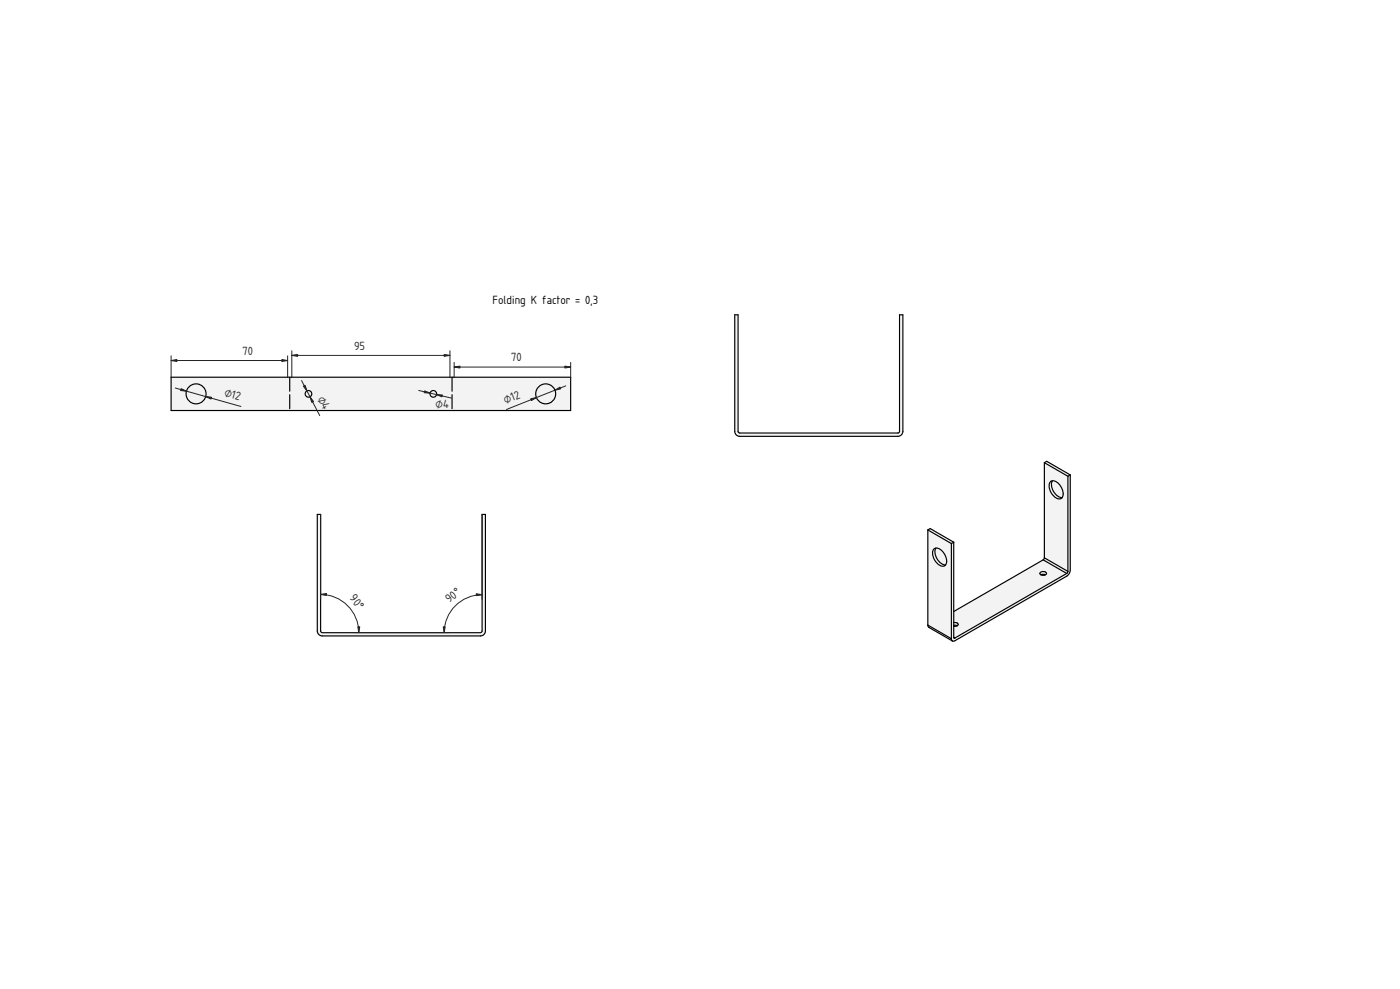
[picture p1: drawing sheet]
<svg xmlns="http://www.w3.org/2000/svg" width="841mm" height="594mm" viewBox="0 0 841 594" stroke-linecap="round" stroke-linejoin="round" font-family="sans-serif">
<path d="M441 189h2v70l1 1h96v-71h2v70v2l-3 1h-95l-1-1-2-2z" fill-rule="evenodd" fill="#f1f3f5"/>
<path d="M441 189h2v70l1 1h96v-71h2v70v2l-3 1h-95l-1-1-2-2z" fill="none" stroke="#000" stroke-width=".7"/>
<g fill="#f1f3f5">
<path d="M557 318h2l14 8v41l54-31v-1v-57l2-1 14 8v57l-1 3-1 1-68 39h-1l-14-8-1-1z" fill-rule="evenodd"/>
<path d="M573 367l54-31 14 8-67 39h-1v-7a1.4 1.4 0 0 0 2 0 1.4 1.4 0 0 0 0-2 1.4 1.4 0 0 0-2 0z" fill-rule="evenodd"/>
<path d="M627 278l15 8v57l-15-8z" fill-rule="evenodd"/>
<path d="M557 318l15 9v57l-15-9z" fill-rule="evenodd"/>
<path d="M572 327l1-1v57l68-39 1-58 1-1v57l-1 3-1 1-67 39a1.3 1.3 0 0 1-2 0 1.3 1.3 0 0 1 0-1z" fill-rule="evenodd"/>
<path d="M631 289a4 4 0 0 1 6 3l2 3a3 3 0 0 1-2 4 3 3 0 0 1-4-1 8 8 0 0 1-2-9z" fill-rule="evenodd"/>
<path d="M561 330a4 4 0 0 1 6 2l2 4a3 3 0 0 1-2 4 3 3 0 0 1-4-1 8 8 0 0 1-2-9z" fill-rule="evenodd"/>
<path d="M632 289a8 8 0 0 1 6 10 8 8 0 0 1-6-10z" fill-rule="evenodd"/>
<path d="M562 329a8 8 0 0 1 6 10 8 8 0 0 1-6-10z" fill-rule="evenodd"/>
<path d="M627 278l2-1 14 8-1 1z" fill-rule="evenodd"/>
<path d="M557 318h2l14 8-1 1z" fill-rule="evenodd"/>
<path d="M627 335l15 8-1 1-14-8z" fill-rule="evenodd"/>
<path d="M561 330l1-1a8 8 0 0 0 6 10 3 3 0 0 1-5-1 7 7 0 0 1-2-8z" fill-rule="evenodd"/>
<path d="M631 289h1a8 8 0 0 0 6 10 3 3 0 0 1-5-1 7 7 0 0 1-2-9z" fill-rule="evenodd"/>
<path d="M557 375l15 9v1l-14-8z" fill-rule="evenodd"/>
<path d="M625 344l3-1a1.2 1.2 0 0 1 1 2 1.2 1.2 0 0 1-2 1 1.3 1.3 0 0 1-2-1 1.3 1.3 0 0 1 0-1z" fill-rule="evenodd"/>
<path d="M625 344l3-1a1.1 1.1 0 0 1 1 2 1 1 0 0 1-2 0h-2z" fill-rule="evenodd"/>
<path d="M573 374h2a1 1 0 0 1 0 2 .8 .8 0 0 1-1 0h-1z" fill-rule="evenodd"/>
<path d="M625 345h3z" fill-rule="evenodd"/>
<path d="M573 376h2h-2z" fill-rule="evenodd"/>
<path d="M573 383h1z" fill-rule="evenodd"/>
</g>
<g fill="none" stroke="#000" stroke-width=".7">
<path d="M627 278v57M627 278l15 8M627 278l2-1 14 8M631 289a5 5 0 0 1 7 4 4 4 0 0 1-2 7 8 8 0 0 1-5-11zM632 289a8 8 0 0 0 6 10M642 286v57M643 285v57l-1 3-1 1-67 39h-2M643 285l-1 1M557 318v57M557 318l15 9M557 318h2l14 8M561 330a5 5 0 0 1 7 3 4 4 0 0 1-2 7 8 8 0 0 1-5-10z"/>
<path d="M562 329a8 8 0 0 0 6 10M572 327v57M573 326v57M573 326l-1 1M627 336l14 8M627 336l-54 31M627 335v1M627 335l15 8M625 344l2-1a1.4 1.4 0 0 1 2 2 1.3 1.3 0 0 1-2 1l-2-1zM625 345h3M641 344l-67 39M642 343l-1 1"/>
<path d="M557 375l1 2 14 8M557 375l15 9M573 376h2M573 374a1.4 1.4 0 0 1 2 0 1.4 1.4 0 0 1 0 2 1.4 1.4 0 0 1-2 0M572 384v1M573 383h1"/>
</g>
<g fill="#f1f3f5">
<path d="M103 227h240v20h-240z" fill-rule="evenodd"/>
<path d="M174 227h98v20h-98z" fill-rule="evenodd"/>
<path d="M272 227h71v20h-71z" fill-rule="evenodd"/>
<path d="M103 227h71v20h-71z" fill-rule="evenodd"/>
<circle cx="118" cy="237" r="6"/>
<circle cx="328" cy="237" r="6"/>
<circle cx="260" cy="237" r="2"/>
<circle cx="185" cy="237" r="2"/>
</g>
<g fill="none" stroke="#000" stroke-width=".7">
<path d="M103 227h240v20h-240z"/>
<circle cx="118" cy="237" r="6"/>
<circle cx="185" cy="237" r="2"/>
<circle cx="260" cy="237" r="2"/>
<circle cx="328" cy="237" r="6"/>
</g>
<path d="M174 227v20M272 227v20" fill="none" stroke="#000" stroke-width=".7" stroke-dasharray="8.4 2.1"/>
<g fill="none" stroke="#212529" stroke-width=".6">
<path d="M103 217h70M103 214v13M173 214v13M175 213h95M175 211v16M270 211v16M273 218v9M343 218v9M105 233l40 11M181 229l11 21M252 235l19 4M273 220h70"/>
<path d="M340 232l-36 14"/>
</g>
<g fill="#212529" stroke="#212529" stroke-width=".6">
<path d="M169 216l4 1h-4z"/>
<path d="M103 217l3-1v1z"/>
<path d="M267 213h3l-3 1z"/>
<path d="M175 213h4v1z"/>
<path d="M339 220h4l-4 1z"/>
<path d="M273 220h3v1z"/>
<path d="M186 238l2 3-1 1z"/>
<path d="M182 232l1-1 1 4z"/>
<path d="M262 237h4v1z"/>
<path d="M255 235l3 1h-3z"/>
<path d="M124 238l3 1v1z"/>
<path d="M109 233l3 2h-4z"/>
<path d="M319 240l3-1-3 2z"/>
<path d="M333 234l3-1 1 1z"/>
</g>
<path d="M191 309h2v70l1 1h95l1-71h2v70l-1 2-2 1h-95l-2-1-1-2z" fill-rule="evenodd" fill="#f1f3f5"/>
<path d="M191 309h2v70l1 1h95l1-71h2v70l-1 2-2 1h-95l-2-1-1-2z" fill="none" stroke="#000" stroke-width=".7"/>
<path d="M193 309v51M290 309v51M193 357a23 23 0 0 1 23 23M290 357a23 23 0 0 0-23 23M194 380h95" fill="none" stroke="#212529" stroke-width=".6"/>
<g fill="#212529" stroke="#212529" stroke-width=".6">
<path d="M215 377h1v3z"/>
<path d="M193 357l3-1v2z"/>
<path d="M266 377h1v3z"/>
<path d="M286 357h4l-4 1z"/>
</g>
<text font-size="6.7" x="296" y="183">Folding K factor = 0,3</text>
<g font-size="6.7" fill="#212529">
<text x="146" y="213">70</text>
<text x="213" y="210">95</text>
<text x="307" y="217">70</text>
<text x="134" y="238" transform="rotate(16 134 238)">⌀12</text>
<text x="191" y="239" transform="rotate(63 191 239)">⌀4</text>
<text x="262" y="245">⌀4</text>
<text x="304" y="243" transform="rotate(-22 304 243)">⌀12</text>
<text x="210" y="359" transform="rotate(50 210 359)">90°</text>
<text x="270" y="362" transform="rotate(-37 270 362)">90°</text>
</g>
</svg>
